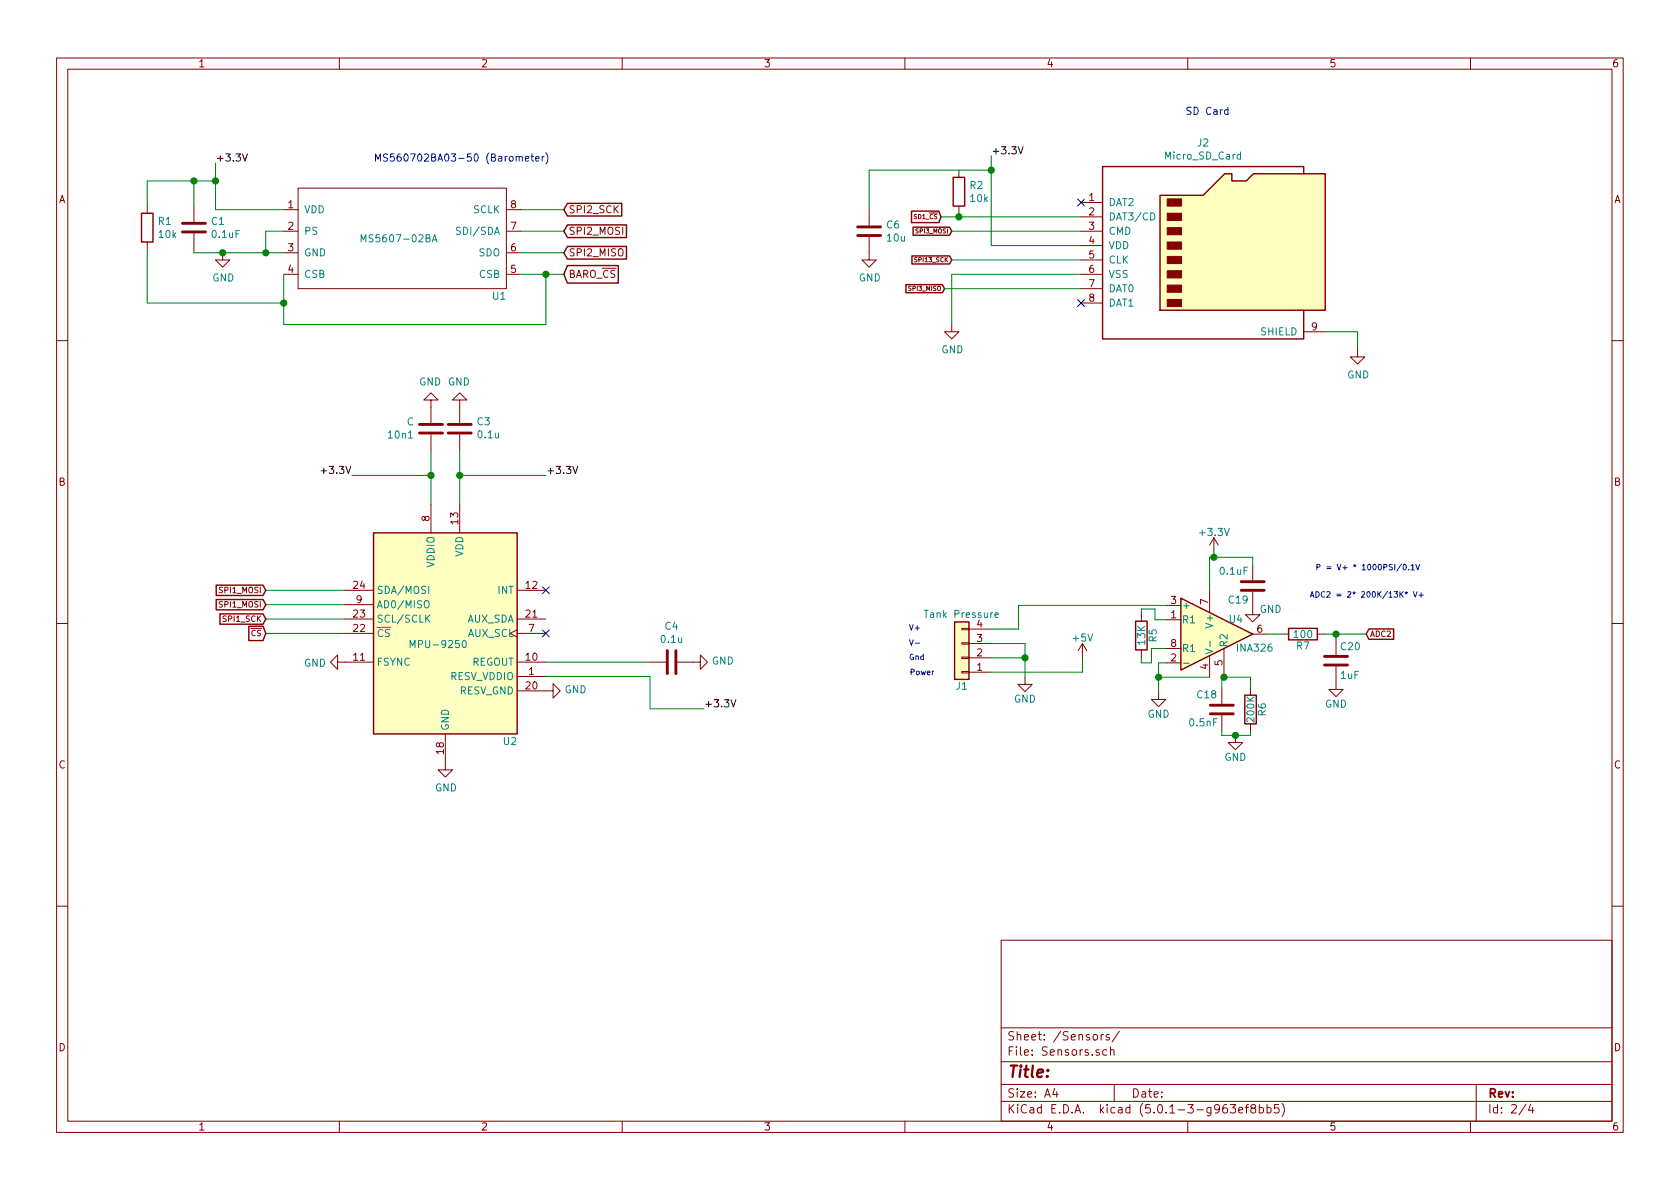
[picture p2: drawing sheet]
EESchema Schematic File Version 4
LIBS:SensorBoard-cache
EELAYER 26 0
EELAYER END
$Descr A4 11693 8268
encoding utf-8
Sheet 2 4
Title ""
Date ""
Rev ""
Comp ""
Comment1 ""
Comment2 ""
Comment3 ""
Comment4 ""
$EndDescr
Text Notes 8250 800  0    50   ~ 0
SD Card 
$Comp
L Connector:Micro_SD_Card J?
U 1 1
P 8425 1700
AR Path="/5C38F89D" Ref="J?"  Part="1" 
AR Path="/5C38EC7F/5C38F89D" Ref="J2"  Part="1" 
F 0 "J2" H 8375 2417 50  0000 C CNN
F 1 "Micro_SD_Card" H 8375 2326 50  0000 C CNN
F 2 "SensorBoard:SD Card, Molex 0472192001" H 9575 2000 50  0001 C CNN
F 3 "http://katalog.we-online.de/em/datasheet/693072010801.pdf" H 8425 1700 50  0001 C CNN
	1    8425 1700
	1    0    0    -1  
$EndComp
Wire Wire Line
	9225 2300 9450 2300
Wire Wire Line
	9450 2300 9450 2425
Wire Wire Line
	7525 1900 6625 1900
Wire Wire Line
	6625 1900 6625 2250
$Comp
L power:GND #PWR?
U 1 1
P 6625 2250
AR Path="/5C38F8A8" Ref="#PWR?"  Part="1" 
AR Path="/5C38EC7F/5C38F8A8" Ref="#PWR0101"  Part="1" 
F 0 "#PWR0101" H 6625 2000 50  0001 C CNN
F 1 "GND" H 6630 2077 50  0000 C CNN
F 2 "" H 6625 2250 50  0001 C CNN
F 3 "" H 6625 2250 50  0001 C CNN
	1    6625 2250
	1    0    0    -1  
$EndComp
$Comp
L power:GND #PWR?
U 1 1
P 6050 1750
AR Path="/5C38F8AE" Ref="#PWR?"  Part="1" 
AR Path="/5C38EC7F/5C38F8AE" Ref="#PWR0102"  Part="1" 
F 0 "#PWR0102" H 6050 1500 50  0001 C CNN
F 1 "GND" H 6055 1577 50  0000 C CNN
F 2 "" H 6050 1750 50  0001 C CNN
F 3 "" H 6050 1750 50  0001 C CNN
	1    6050 1750
	1    0    0    -1  
$EndComp
$Comp
L Device:C C?
U 1 1
P 6050 1600
AR Path="/5C38F8B4" Ref="C?"  Part="1" 
AR Path="/5C38EC7F/5C38F8B4" Ref="C6"  Part="1" 
F 0 "C6" H 6165 1646 50  0000 L CNN
F 1 "10u" H 6165 1555 50  0000 L CNN
F 2 "Capacitor_SMD:C_0603_1608Metric" H 6088 1450 50  0001 C CNN
F 3 "~" H 6050 1600 50  0001 C CNN
	1    6050 1600
	1    0    0    -1  
$EndComp
Wire Wire Line
	6050 1450 6050 1175
Wire Wire Line
	6900 1175 6900 1700
Wire Wire Line
	6900 1700 7525 1700
Wire Wire Line
	6900 1175 6900 1075
Connection ~ 6900 1175
Text Label 6900 1075 0    50   ~ 0
+3.3V
$Comp
L power:GND #PWR?
U 1 1
P 9450 2425
AR Path="/5C38F8C2" Ref="#PWR?"  Part="1" 
AR Path="/5C38EC7F/5C38F8C2" Ref="#PWR0103"  Part="1" 
F 0 "#PWR0103" H 9450 2175 50  0001 C CNN
F 1 "GND" H 9455 2252 50  0000 C CNN
F 2 "" H 9450 2425 50  0001 C CNN
F 3 "" H 9450 2425 50  0001 C CNN
	1    9450 2425
	1    0    0    -1  
$EndComp
Text GLabel 6550 1500 0    30   Input ~ 0
SD1_~CS
Wire Wire Line
	7525 1500 6675 1500
Text GLabel 6625 1600 0    30   Input ~ 0
SPI3_MOSI
Wire Wire Line
	6625 1600 7525 1600
$Comp
L Device:R R?
U 1 1
P 6675 1325
AR Path="/5C38F8CC" Ref="R?"  Part="1" 
AR Path="/5C38EC7F/5C38F8CC" Ref="R2"  Part="1" 
F 0 "R2" H 6745 1371 50  0000 L CNN
F 1 "10k" H 6745 1280 50  0000 L CNN
F 2 "Resistor_SMD:R_0603_1608Metric" V 6605 1325 50  0001 C CNN
F 3 "~" H 6675 1325 50  0001 C CNN
	1    6675 1325
	1    0    0    -1  
$EndComp
Wire Wire Line
	6675 1475 6675 1500
Connection ~ 6675 1500
Wire Wire Line
	6675 1500 6550 1500
Text GLabel 6625 1800 0    30   Input ~ 0
SPI13_SCK
Wire Wire Line
	7525 1800 6625 1800
Text GLabel 6575 2000 0    30   Input ~ 0
SPI3_MISO
Wire Wire Line
	6575 2000 7525 2000
NoConn ~ 7525 2100
NoConn ~ 7525 1400
$Comp
L SensorBoard:MS5607-02BA U1
U 1 1
P 2425 2050
F 0 "U1" H 3475 2050 50  0000 C CNN
F 1 "MS5607-02BA" H 2775 2450 50  0000 C CNN
F 2 "SensorBoard:MS5607-02BA03" H 2425 2050 50  0001 C CNN
F 3 "" H 2425 2050 50  0001 C CNN
	1    2425 2050
	1    0    0    -1  
$EndComp
Wire Wire Line
	1500 1450 1500 1250
Text Label 1500 1125 0    50   ~ 0
+3.3V
Text Notes 2600 1200 0    50   ~ 0
MS560702BA03-50 (Barometer)\n\n
Text GLabel 3925 1450 2    50   Input ~ 0
SPI2_SCK
Text GLabel 3925 1600 2    50   Input ~ 0
SPI2_MOSI
Text GLabel 3925 1750 2    50   Input ~ 0
SPI2_MISO
Text GLabel 3925 1900 2    50   Input ~ 0
BARO_~CS
Wire Wire Line
	6050 1175 6900 1175
$Comp
L SensorBoard-rescue:Conn_01x04-AndromedaV2-rescue J1
U 1 1
P 6695 4570
AR Path="/5AD32646" Ref="J1"  Part="1" 
AR Path="/5C38EC7F/5AD32646" Ref="J1"  Part="1" 
F 0 "J1" H 6695 4770 50  0000 C CNN
F 1 "Tank Pressure" H 6695 4270 50  0000 C CNN
F 2 "SensorBoard:Molex 4Pos Connector" H 6695 4570 50  0001 C CNN
F 3 "" H 6695 4570 50  0001 C CNN
	1    6695 4570
	-1   0    0    1   
$EndComp
Text Notes 6330 4700 0    39   ~ 0
Power
Text Notes 6325 4595 0    39   ~ 0
Gnd\n
Text Notes 6325 4390 0    39   ~ 0
V+
Text Notes 6325 4495 0    39   ~ 0
V-
$Comp
L power:+5V #PWR0117
U 1 1
P 7535 4570
F 0 "#PWR0117" H 7535 4420 50  0001 C CNN
F 1 "+5V" H 7535 4710 50  0000 C CNN
F 2 "" H 7535 4570 50  0001 C CNN
F 3 "" H 7535 4570 50  0001 C CNN
	1    7535 4570
	1    0    0    -1  
$EndComp
$Comp
L Device:R R5
U 1 1
P 7945 4415
F 0 "R5" V 8025 4415 50  0000 C CNN
F 1 "13K" V 7945 4415 50  0000 C CNN
F 2 "Capacitor_SMD:C_0603_1608Metric" V 7875 4415 50  0001 C CNN
F 3 "" H 7945 4415 50  0001 C CNN
	1    7945 4415
	1    0    0    -1  
$EndComp
$Comp
L Device:C C19
U 1 1
P 8720 4070
F 0 "C19" H 8745 4170 50  0000 L CNN
F 1 "0.1uF" H 8745 3970 50  0000 L CNN
F 2 "Capacitor_SMD:C_0603_1608Metric" H 8758 3920 50  0001 C CNN
F 3 "" H 8720 4070 50  0001 C CNN
	1    8720 4070
	-1   0    0    1   
$EndComp
$Comp
L power:GND #PWR0118
U 1 1
P 8720 4220
F 0 "#PWR0118" H 8720 3970 50  0001 C CNN
F 1 "GND" H 8845 4210 50  0000 C CNN
F 2 "" H 8720 4220 50  0001 C CNN
F 3 "" H 8720 4220 50  0001 C CNN
	1    8720 4220
	1    0    0    -1  
$EndComp
$Comp
L Device:R R7
U 1 1
P 9070 4405
F 0 "R7" V 9150 4405 50  0000 C CNN
F 1 "100" V 9070 4405 50  0000 C CNN
F 2 "Capacitor_SMD:C_0603_1608Metric" V 9000 4405 50  0001 C CNN
F 3 "" H 9070 4405 50  0001 C CNN
	1    9070 4405
	0    1    1    0   
$EndComp
$Comp
L Device:C C20
U 1 1
P 9300 4590
F 0 "C20" H 9325 4690 50  0000 L CNN
F 1 "1uF" H 9325 4490 50  0000 L CNN
F 2 "Capacitor_SMD:C_0603_1608Metric" H 9338 4440 50  0001 C CNN
F 3 "" H 9300 4590 50  0001 C CNN
	1    9300 4590
	1    0    0    -1  
$EndComp
$Comp
L power:GND #PWR0119
U 1 1
P 9300 4740
F 0 "#PWR0119" H 9300 4490 50  0001 C CNN
F 1 "GND" H 9300 4590 50  0000 C CNN
F 2 "" H 9300 4740 50  0001 C CNN
F 3 "" H 9300 4740 50  0001 C CNN
	1    9300 4740
	1    0    0    -1  
$EndComp
$Comp
L power:GND #PWR0120
U 1 1
P 8600 5110
F 0 "#PWR0120" H 8600 4860 50  0001 C CNN
F 1 "GND" H 8600 4960 50  0000 C CNN
F 2 "" H 8600 5110 50  0001 C CNN
F 3 "" H 8600 5110 50  0001 C CNN
	1    8600 5110
	1    0    0    -1  
$EndComp
$Comp
L power:+3.3V #PWR0121
U 1 1
P 8450 3835
F 0 "#PWR0121" H 8450 3685 50  0001 C CNN
F 1 "+3.3V" H 8450 3975 50  0000 C CNN
F 2 "" H 8450 3835 50  0001 C CNN
F 3 "" H 8450 3835 50  0001 C CNN
	1    8450 3835
	1    0    0    -1  
$EndComp
Text GLabel 9510 4405 2    39   Input ~ 0
ADC2
$Comp
L power:GND #PWR0122
U 1 1
P 8065 4810
F 0 "#PWR0122" H 8065 4560 50  0001 C CNN
F 1 "GND" H 8065 4660 50  0000 C CNN
F 2 "" H 8065 4810 50  0001 C CNN
F 3 "" H 8065 4810 50  0001 C CNN
	1    8065 4810
	1    0    0    -1  
$EndComp
$Comp
L power:GND #PWR0123
U 1 1
P 7135 4705
F 0 "#PWR0123" H 7135 4455 50  0001 C CNN
F 1 "GND" H 7135 4555 50  0000 C CNN
F 2 "" H 7135 4705 50  0001 C CNN
F 3 "" H 7135 4705 50  0001 C CNN
	1    7135 4705
	1    0    0    -1  
$EndComp
Connection ~ 7135 4570
Wire Wire Line
	6895 4570 7135 4570
Wire Wire Line
	7135 4470 7135 4570
Wire Wire Line
	6895 4470 7135 4470
Wire Wire Line
	7090 4370 6895 4370
Wire Wire Line
	7090 4205 7090 4370
Wire Wire Line
	8120 4205 7090 4205
Wire Wire Line
	8065 4605 8065 4705
Wire Wire Line
	8120 4605 8065 4605
Connection ~ 9300 4405
Connection ~ 8450 3870
Wire Wire Line
	8450 3870 8450 3835
Wire Wire Line
	9300 4405 9300 4440
Wire Wire Line
	9220 4405 9300 4405
Wire Wire Line
	8820 4405 8920 4405
Wire Wire Line
	8720 3870 8720 3920
Wire Wire Line
	8420 3870 8450 3870
Wire Wire Line
	8420 4105 8420 3870
Wire Wire Line
	7945 4605 7945 4565
Wire Wire Line
	8015 4605 7945 4605
Wire Wire Line
	8015 4505 8015 4605
Wire Wire Line
	8120 4505 8015 4505
Wire Wire Line
	7945 4230 7945 4265
Wire Wire Line
	8040 4230 7945 4230
Wire Wire Line
	8040 4305 8040 4230
Wire Wire Line
	8120 4305 8040 4305
Wire Wire Line
	6895 4670 7535 4670
Wire Wire Line
	7535 4670 7535 4570
$Comp
L Device:C C18
U 1 1
P 8505 4930
F 0 "C18" H 8325 5035 50  0000 L CNN
F 1 "0.5nF" H 8270 4840 50  0000 L CNN
F 2 "Capacitor_SMD:C_0603_1608Metric" H 8543 4780 50  0001 C CNN
F 3 "" H 8505 4930 50  0001 C CNN
	1    8505 4930
	1    0    0    -1  
$EndComp
$Comp
L Device:R R6
U 1 1
P 8705 4930
F 0 "R6" V 8785 4930 50  0000 C CNN
F 1 "200K" V 8705 4930 50  0000 C CNN
F 2 "Capacitor_SMD:C_0603_1608Metric" V 8635 4930 50  0001 C CNN
F 3 "" H 8705 4930 50  0001 C CNN
	1    8705 4930
	1    0    0    -1  
$EndComp
Wire Wire Line
	8505 4705 8505 4780
Wire Wire Line
	8705 4705 8705 4780
Wire Wire Line
	8505 5080 8505 5110
Wire Wire Line
	8505 5110 8600 5110
Wire Wire Line
	8705 5110 8705 5080
Connection ~ 8600 5110
Wire Wire Line
	8065 4705 8420 4705
Connection ~ 8065 4705
Text Notes 9115 4160 0    39   ~ 0
ADC2 = 2* 200K/13K* V+
Text Notes 9155 3970 0    39   ~ 0
P = V+ * 1000PSI/0.1V
Wire Wire Line
	7135 4570 7135 4705
Wire Wire Line
	9300 4405 9510 4405
Wire Wire Line
	8450 3870 8720 3870
Wire Wire Line
	8600 5110 8705 5110
Wire Wire Line
	8065 4705 8065 4810
$Comp
L Amplifier_Instrumentation:INA326 U4
U 1 1
P 8420 4405
F 0 "U4" H 8550 4510 50  0000 L CNN
F 1 "INA326" H 8600 4310 50  0000 L CNN
F 2 "Package_SO:MSOP-8_3x3mm_P0.65mm" H 8420 4405 50  0001 L CNN
F 3 "http://www.ti.com/lit/ds/symlink/ina326.pdf" H 8520 4405 50  0001 C CNN
	1    8420 4405
	1    0    0    -1  
$EndComp
Wire Wire Line
	8505 4705 8520 4705
Connection ~ 8520 4705
Wire Wire Line
	8520 4705 8705 4705
$Comp
L Device:C C4
U 1 1
P 4675 4600
F 0 "C4" V 4423 4600 50  0000 C CNN
F 1 "0.1u" V 4514 4600 50  0000 C CNN
F 2 "" H 4713 4450 50  0001 C CNN
F 3 "~" H 4675 4600 50  0001 C CNN
	1    4675 4600
	0    1    1    0   
$EndComp
$Comp
L Device:C C3
U 1 1
P 3200 2975
F 0 "C3" H 3085 2929 50  0000 R CNN
F 1 "0.1u" H 3085 3020 50  0000 R CNN
F 2 "" H 3238 2825 50  0001 C CNN
F 3 "~" H 3200 2975 50  0001 C CNN
	1    3200 2975
	-1   0    0    1   
$EndComp
Wire Wire Line
	3800 4600 4525 4600
$Comp
L power:GND #PWR0104
U 1 1
P 4825 4600
F 0 "#PWR0104" H 4825 4350 50  0001 C CNN
F 1 "GND" V 4830 4472 50  0000 R CNN
F 2 "" H 4825 4600 50  0001 C CNN
F 3 "" H 4825 4600 50  0001 C CNN
	1    4825 4600
	0    -1   -1   0   
$EndComp
$Comp
L power:GND #PWR0124
U 1 1
P 3200 2825
F 0 "#PWR0124" H 3200 2575 50  0001 C CNN
F 1 "GND" H 3205 2652 50  0000 C CNN
F 2 "" H 3200 2825 50  0001 C CNN
F 3 "" H 3200 2825 50  0001 C CNN
	1    3200 2825
	-1   0    0    1   
$EndComp
$Comp
L power:GND #PWR0125
U 1 1
P 3100 5300
F 0 "#PWR0125" H 3100 5050 50  0001 C CNN
F 1 "GND" H 3105 5127 50  0000 C CNN
F 2 "" H 3100 5300 50  0001 C CNN
F 3 "" H 3100 5300 50  0001 C CNN
	1    3100 5300
	1    0    0    -1  
$EndComp
$Comp
L power:GND #PWR0126
U 1 1
P 3000 2825
F 0 "#PWR0126" H 3000 2575 50  0001 C CNN
F 1 "GND" H 3005 2652 50  0000 C CNN
F 2 "" H 3000 2825 50  0001 C CNN
F 3 "" H 3000 2825 50  0001 C CNN
	1    3000 2825
	-1   0    0    1   
$EndComp
$Comp
L Device:C 10n1
U 1 1
P 3000 2975
F 0 "10n1" H 3115 3021 50  0000 L CNN
F 1 "C" H 3115 2930 50  0000 L CNN
F 2 "" H 3038 2825 50  0001 C CNN
F 3 "~" H 3000 2975 50  0001 C CNN
	1    3000 2975
	-1   0    0    1   
$EndComp
Wire Wire Line
	3000 3125 3000 3300
Wire Wire Line
	3000 3300 2450 3300
Wire Wire Line
	3000 3300 3000 3500
Connection ~ 3000 3300
Text Label 2450 3300 2    50   ~ 0
+3.3V
$Comp
L Sensor_Motion:MPU-9250 U2
U 1 1
P 3100 4400
F 0 "U2" H 3550 3650 50  0000 C CNN
F 1 "MPU-9250" H 3050 4325 50  0000 C CNN
F 2 "Sensor_Motion:InvenSense_QFN-24_3x3mm_P0.4mm" H 3100 3400 50  0001 C CNN
F 3 "https://store.invensense.com/datasheets/invensense/MPU9250REV1.0.pdf" H 3100 4250 50  0001 C CNN
	1    3100 4400
	1    0    0    -1  
$EndComp
Wire Wire Line
	3200 3125 3200 3300
Wire Wire Line
	3200 3300 3800 3300
Connection ~ 3200 3300
Wire Wire Line
	3200 3300 3200 3500
Text Label 3800 3300 0    50   ~ 0
+3.3V
NoConn ~ 3800 4400
$Comp
L power:GND #PWR0127
U 1 1
P 3800 4800
F 0 "#PWR0127" H 3800 4550 50  0001 C CNN
F 1 "GND" V 3805 4672 50  0000 R CNN
F 2 "" H 3800 4800 50  0001 C CNN
F 3 "" H 3800 4800 50  0001 C CNN
	1    3800 4800
	0    -1   -1   0   
$EndComp
$Comp
L power:GND #PWR0128
U 1 1
P 2400 4600
F 0 "#PWR0128" H 2400 4350 50  0001 C CNN
F 1 "GND" V 2405 4472 50  0000 R CNN
F 2 "" H 2400 4600 50  0001 C CNN
F 3 "" H 2400 4600 50  0001 C CNN
	1    2400 4600
	0    1    1    0   
$EndComp
Wire Wire Line
	3800 4700 4525 4700
Wire Wire Line
	4525 4700 4525 4925
Wire Wire Line
	4525 4925 4900 4925
Text Label 4900 4925 0    50   ~ 0
+3.3V
Wire Wire Line
	2400 4100 1850 4100
Wire Wire Line
	2400 4300 1850 4300
Wire Wire Line
	2400 4400 1850 4400
Text GLabel 1850 4300 0    39   Input ~ 0
SPI1_SCK
Text GLabel 1850 4100 0    39   Input ~ 0
SPI1_MOSI
Text GLabel 1850 4200 0    39   Input ~ 0
SPI1_MOSI
Wire Wire Line
	2400 4200 1850 4200
Text GLabel 1850 4400 0    39   Input ~ 0
~CS~
NoConn ~ 3800 4100
Wire Wire Line
	3625 1450 3925 1450
Wire Wire Line
	3925 1600 3625 1600
Wire Wire Line
	3625 1750 3925 1750
Wire Wire Line
	3925 1900 3800 1900
Wire Wire Line
	1500 1450 1975 1450
Wire Wire Line
	1975 1900 1975 2100
Wire Wire Line
	1975 2250 3800 2250
Wire Wire Line
	3800 2250 3800 1900
Connection ~ 3800 1900
Wire Wire Line
	3800 1900 3625 1900
$Comp
L Device:R R1
U 1 1
P 1025 1575
F 0 "R1" H 1095 1621 50  0000 L CNN
F 1 "10k" H 1095 1530 50  0000 L CNN
F 2 "" V 955 1575 50  0001 C CNN
F 3 "~" H 1025 1575 50  0001 C CNN
	1    1025 1575
	1    0    0    -1  
$EndComp
Wire Wire Line
	1025 1425 1025 1250
Wire Wire Line
	1025 1250 1350 1250
Connection ~ 1500 1250
Wire Wire Line
	1500 1250 1500 1125
Wire Wire Line
	1025 1725 1025 2100
Wire Wire Line
	1025 2100 1975 2100
Connection ~ 1975 2100
Wire Wire Line
	1975 2100 1975 2250
$Comp
L Device:C C1
U 1 1
P 1350 1575
F 0 "C1" H 1465 1621 50  0000 L CNN
F 1 "0.1uF" H 1465 1530 50  0000 L CNN
F 2 "" H 1388 1425 50  0001 C CNN
F 3 "~" H 1350 1575 50  0001 C CNN
	1    1350 1575
	1    0    0    -1  
$EndComp
Wire Wire Line
	1350 1725 1350 1750
Wire Wire Line
	1350 1750 1550 1750
Wire Wire Line
	1350 1425 1350 1250
Connection ~ 1350 1250
Wire Wire Line
	1350 1250 1500 1250
$Comp
L power:GND #PWR01
U 1 1
P 1550 1750
F 0 "#PWR01" H 1550 1500 50  0001 C CNN
F 1 "GND" H 1555 1577 50  0000 C CNN
F 2 "" H 1550 1750 50  0001 C CNN
F 3 "" H 1550 1750 50  0001 C CNN
	1    1550 1750
	1    0    0    -1  
$EndComp
Connection ~ 1550 1750
Wire Wire Line
	1550 1750 1850 1750
Wire Wire Line
	1975 1600 1850 1600
Wire Wire Line
	1850 1600 1850 1750
Connection ~ 1850 1750
Wire Wire Line
	1850 1750 1975 1750
$EndSCHEMATC
